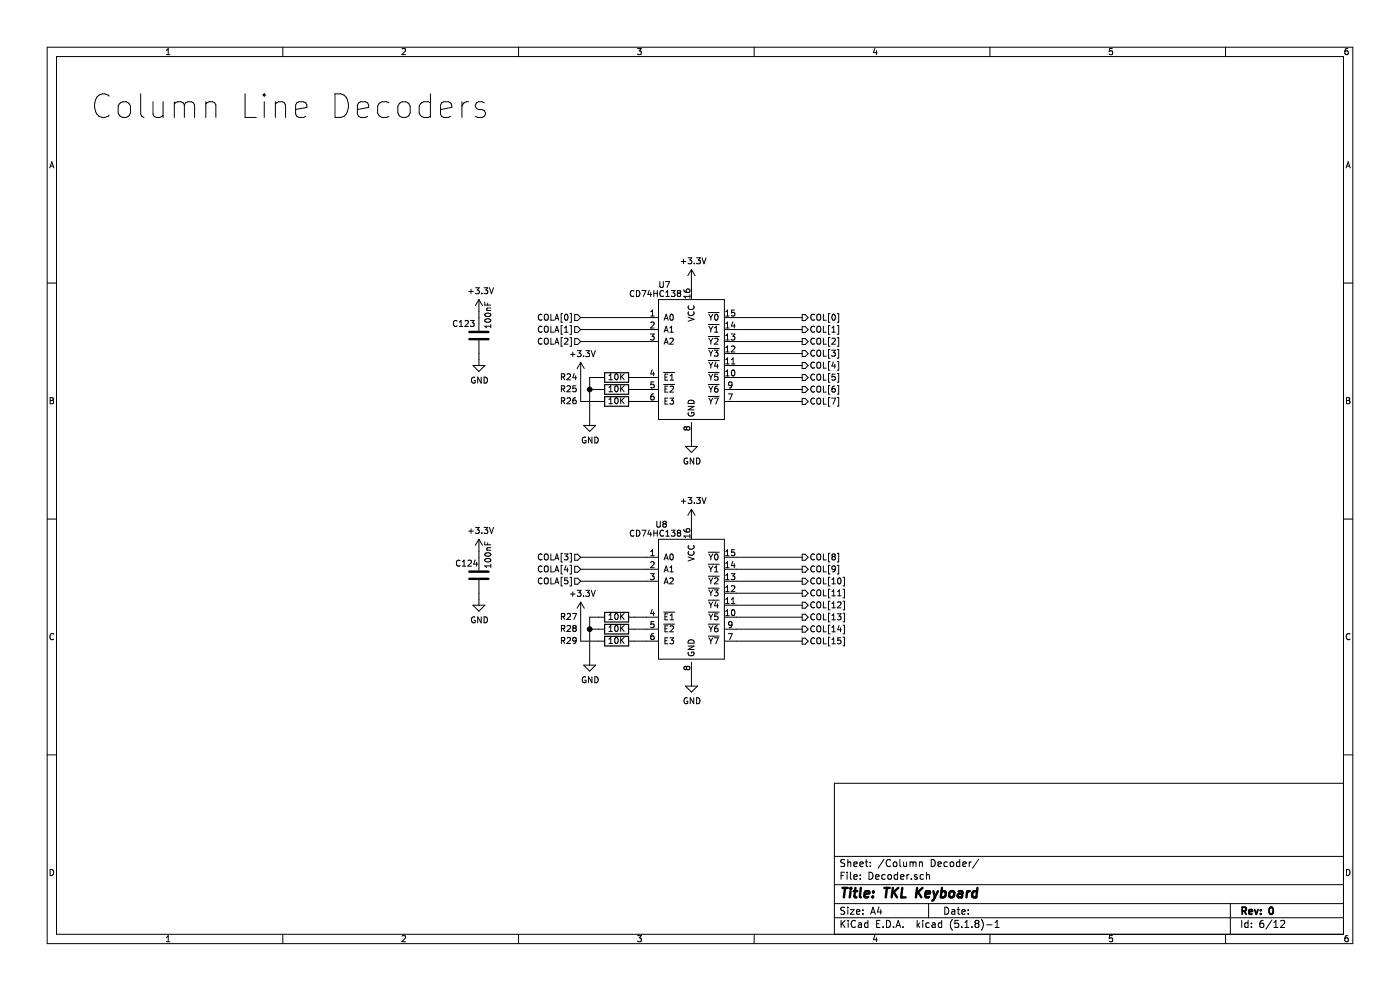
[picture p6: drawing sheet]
EESchema Schematic File Version 4
EELAYER 30 0
EELAYER END
$Descr A4 11693 8268
encoding utf-8
Sheet 6 12
Title "TKL Keyboard"
Date ""
Rev "0"
Comp ""
Comment1 ""
Comment2 ""
Comment3 ""
Comment4 ""
$EndDescr
Text Notes 750  1000 0    197  ~ 0
Column Line Decoders
$Comp
L power:+3.3V #PWR?
U 1 1
P 5775 2350
AR Path="/6311F726" Ref="#PWR?"  Part="1" 
AR Path="/60D44BDB/6311F726" Ref="#PWR?"  Part="1" 
AR Path="/60D99CF5/6311F726" Ref="#PWR?"  Part="1" 
AR Path="/6114D32E/6311F726" Ref="#PWR?"  Part="1" 
AR Path="/6247A5CE/6311F726" Ref="#PWR?"  Part="1" 
AR Path="/612340DE/6311F726" Ref="#PWR?"  Part="1" 
AR Path="/62F6B81F/6311F726" Ref="#PWR?"  Part="1" 
AR Path="/6301FD9D/6311F726" Ref="#PWR0198"  Part="1" 
F 0 "#PWR0198" H 5775 2200 50  0001 C CNN
F 1 "+3.3V" H 5790 2523 50  0000 C CNN
F 2 "" H 5775 2350 50  0001 C CNN
F 3 "" H 5775 2350 50  0001 C CNN
	1    5775 2350
	1    0    0    -1  
$EndComp
Wire Wire Line
	5775 2350 5775 2400
Wire Wire Line
	5775 3675 5775 3625
$Comp
L power:+3.3V #PWR?
U 1 1
P 5775 4350
AR Path="/6312341B" Ref="#PWR?"  Part="1" 
AR Path="/60D44BDB/6312341B" Ref="#PWR?"  Part="1" 
AR Path="/60D99CF5/6312341B" Ref="#PWR?"  Part="1" 
AR Path="/6114D32E/6312341B" Ref="#PWR?"  Part="1" 
AR Path="/6247A5CE/6312341B" Ref="#PWR?"  Part="1" 
AR Path="/612340DE/6312341B" Ref="#PWR?"  Part="1" 
AR Path="/62F6B81F/6312341B" Ref="#PWR?"  Part="1" 
AR Path="/6301FD9D/6312341B" Ref="#PWR0200"  Part="1" 
F 0 "#PWR0200" H 5775 4200 50  0001 C CNN
F 1 "+3.3V" H 5790 4523 50  0000 C CNN
F 2 "" H 5775 4350 50  0001 C CNN
F 3 "" H 5775 4350 50  0001 C CNN
	1    5775 4350
	1    0    0    -1  
$EndComp
Wire Wire Line
	5775 4350 5775 4400
$Comp
L power:GND #PWR?
U 1 1
P 5775 5675
AR Path="/63123C0A" Ref="#PWR?"  Part="1" 
AR Path="/60D44BDB/63123C0A" Ref="#PWR?"  Part="1" 
AR Path="/60D99CF5/63123C0A" Ref="#PWR?"  Part="1" 
AR Path="/6114D32E/63123C0A" Ref="#PWR?"  Part="1" 
AR Path="/6247A5CE/63123C0A" Ref="#PWR?"  Part="1" 
AR Path="/612340DE/63123C0A" Ref="#PWR?"  Part="1" 
AR Path="/62F6B81F/63123C0A" Ref="#PWR?"  Part="1" 
AR Path="/6301FD9D/63123C0A" Ref="#PWR0201"  Part="1" 
F 0 "#PWR0201" H 5775 5425 50  0001 C CNN
F 1 "GND" H 5780 5502 50  0000 C CNN
F 2 "" H 5775 5675 50  0001 C CNN
F 3 "" H 5775 5675 50  0001 C CNN
	1    5775 5675
	1    0    0    -1  
$EndComp
Wire Wire Line
	5775 5675 5775 5625
Text HLabel 4850 2650 0    50   Input ~ 0
COLA[0]
Wire Wire Line
	4850 2650 5400 2650
Text HLabel 4850 2750 0    50   Input ~ 0
COLA[1]
Wire Wire Line
	4850 2750 5400 2750
Text HLabel 4850 2850 0    50   Input ~ 0
COLA[2]
Wire Wire Line
	4850 2850 5400 2850
Text HLabel 4850 4650 0    50   Input ~ 0
COLA[3]
Text HLabel 4850 4750 0    50   Input ~ 0
COLA[4]
Text HLabel 4850 4850 0    50   Input ~ 0
COLA[5]
Text HLabel 6700 2650 2    50   Output ~ 0
COL[0]
Wire Wire Line
	6700 2650 6150 2650
Text HLabel 6700 2750 2    50   Output ~ 0
COL[1]
Wire Wire Line
	6700 2750 6150 2750
Text HLabel 6700 2850 2    50   Output ~ 0
COL[2]
Wire Wire Line
	6700 2850 6150 2850
Text HLabel 6700 2950 2    50   Output ~ 0
COL[3]
Wire Wire Line
	6700 2950 6150 2950
Text HLabel 6700 3050 2    50   Output ~ 0
COL[4]
Wire Wire Line
	6700 3050 6150 3050
Text HLabel 6700 3150 2    50   Output ~ 0
COL[5]
Wire Wire Line
	6700 3150 6150 3150
Wire Wire Line
	6700 3250 6150 3250
Text HLabel 6700 3350 2    50   Output ~ 0
COL[7]
Wire Wire Line
	6700 3350 6150 3350
Text HLabel 6700 4650 2    50   Output ~ 0
COL[8]
Wire Wire Line
	6700 4650 6150 4650
Text HLabel 6700 4750 2    50   Output ~ 0
COL[9]
Wire Wire Line
	6700 4750 6150 4750
Text HLabel 6700 4850 2    50   Output ~ 0
COL[10]
Wire Wire Line
	6700 4850 6150 4850
Text HLabel 6700 4950 2    50   Output ~ 0
COL[11]
Wire Wire Line
	6700 4950 6150 4950
Text HLabel 6700 5050 2    50   Output ~ 0
COL[12]
Wire Wire Line
	6700 5050 6150 5050
Text HLabel 6700 5150 2    50   Output ~ 0
COL[13]
Wire Wire Line
	6700 5150 6150 5150
Text HLabel 6700 5250 2    50   Output ~ 0
COL[14]
Wire Wire Line
	6700 5250 6150 5250
Text HLabel 6700 5350 2    50   Output ~ 0
COL[15]
Wire Wire Line
	6700 5350 6150 5350
Text HLabel 6700 3250 2    50   Output ~ 0
COL[6]
$Comp
L Device:R R?
U 1 1
P 5150 3150
AR Path="/6114D32E/631288D4" Ref="R?"  Part="1" 
AR Path="/6247A5CE/631288D4" Ref="R?"  Part="1" 
AR Path="/61234350/631288D4" Ref="R?"  Part="1" 
AR Path="/62FAC6FD/631288D4" Ref="R?"  Part="1" 
AR Path="/6301FD9D/631288D4" Ref="R24"  Part="1" 
F 0 "R24" V 5150 2750 50  0000 C CNN
F 1 "10K" V 5150 3150 50  0000 C CNN
F 2 "resistor_smd:R_0603_1608Metric" V 5080 3150 50  0001 C CNN
F 3 "~" H 5150 3150 50  0001 C CNN
	1    5150 3150
	0    1    -1   0   
$EndComp
$Comp
L Device:R R?
U 1 1
P 5150 3250
AR Path="/6114D32E/63128CD2" Ref="R?"  Part="1" 
AR Path="/6247A5CE/63128CD2" Ref="R?"  Part="1" 
AR Path="/61234350/63128CD2" Ref="R?"  Part="1" 
AR Path="/62FAC6FD/63128CD2" Ref="R?"  Part="1" 
AR Path="/6301FD9D/63128CD2" Ref="R25"  Part="1" 
F 0 "R25" V 5150 2850 50  0000 C CNN
F 1 "10K" V 5150 3250 50  0000 C CNN
F 2 "resistor_smd:R_0603_1608Metric" V 5080 3250 50  0001 C CNN
F 3 "~" H 5150 3250 50  0001 C CNN
	1    5150 3250
	0    1    -1   0   
$EndComp
$Comp
L Device:R R?
U 1 1
P 5150 3350
AR Path="/6114D32E/63129160" Ref="R?"  Part="1" 
AR Path="/6247A5CE/63129160" Ref="R?"  Part="1" 
AR Path="/61234350/63129160" Ref="R?"  Part="1" 
AR Path="/62FAC6FD/63129160" Ref="R?"  Part="1" 
AR Path="/6301FD9D/63129160" Ref="R26"  Part="1" 
F 0 "R26" V 5150 2950 50  0000 C CNN
F 1 "10K" V 5150 3350 50  0000 C CNN
F 2 "resistor_smd:R_0603_1608Metric" V 5080 3350 50  0001 C CNN
F 3 "~" H 5150 3350 50  0001 C CNN
	1    5150 3350
	0    1    -1   0   
$EndComp
Wire Wire Line
	5300 3250 5400 3250
Wire Wire Line
	5300 3350 5400 3350
Wire Wire Line
	5300 3150 5400 3150
$Comp
L power:GND #PWR?
U 1 1
P 5775 3675
AR Path="/6311F71A" Ref="#PWR?"  Part="1" 
AR Path="/60D44BDB/6311F71A" Ref="#PWR?"  Part="1" 
AR Path="/60D99CF5/6311F71A" Ref="#PWR?"  Part="1" 
AR Path="/6114D32E/6311F71A" Ref="#PWR?"  Part="1" 
AR Path="/6247A5CE/6311F71A" Ref="#PWR?"  Part="1" 
AR Path="/612340DE/6311F71A" Ref="#PWR?"  Part="1" 
AR Path="/62F6B81F/6311F71A" Ref="#PWR?"  Part="1" 
AR Path="/6301FD9D/6311F71A" Ref="#PWR0199"  Part="1" 
F 0 "#PWR0199" H 5775 3425 50  0001 C CNN
F 1 "GND" H 5780 3502 50  0000 C CNN
F 2 "" H 5775 3675 50  0001 C CNN
F 3 "" H 5775 3675 50  0001 C CNN
	1    5775 3675
	1    0    0    -1  
$EndComp
$Comp
L power:GND #PWR?
U 1 1
P 4925 3500
AR Path="/6312C91B" Ref="#PWR?"  Part="1" 
AR Path="/60D44BDB/6312C91B" Ref="#PWR?"  Part="1" 
AR Path="/60D99CF5/6312C91B" Ref="#PWR?"  Part="1" 
AR Path="/6114D32E/6312C91B" Ref="#PWR?"  Part="1" 
AR Path="/6247A5CE/6312C91B" Ref="#PWR?"  Part="1" 
AR Path="/612340DE/6312C91B" Ref="#PWR?"  Part="1" 
AR Path="/62F6B81F/6312C91B" Ref="#PWR?"  Part="1" 
AR Path="/6301FD9D/6312C91B" Ref="#PWR0196"  Part="1" 
F 0 "#PWR0196" H 4925 3250 50  0001 C CNN
F 1 "GND" H 4930 3327 50  0000 C CNN
F 2 "" H 4925 3500 50  0001 C CNN
F 3 "" H 4925 3500 50  0001 C CNN
	1    4925 3500
	1    0    0    -1  
$EndComp
Wire Wire Line
	5000 3150 4925 3150
Wire Wire Line
	4925 3150 4925 3250
Wire Wire Line
	5000 3250 4925 3250
Connection ~ 4925 3250
Wire Wire Line
	4925 3250 4925 3500
$Comp
L power:+3.3V #PWR?
U 1 1
P 4850 3125
AR Path="/6312DBFA" Ref="#PWR?"  Part="1" 
AR Path="/60D44BDB/6312DBFA" Ref="#PWR?"  Part="1" 
AR Path="/60D99CF5/6312DBFA" Ref="#PWR?"  Part="1" 
AR Path="/6114D32E/6312DBFA" Ref="#PWR?"  Part="1" 
AR Path="/6247A5CE/6312DBFA" Ref="#PWR?"  Part="1" 
AR Path="/612340DE/6312DBFA" Ref="#PWR?"  Part="1" 
AR Path="/62F6B81F/6312DBFA" Ref="#PWR?"  Part="1" 
AR Path="/6301FD9D/6312DBFA" Ref="#PWR0194"  Part="1" 
F 0 "#PWR0194" H 4850 2975 50  0001 C CNN
F 1 "+3.3V" H 4865 3298 50  0000 C CNN
F 2 "" H 4850 3125 50  0001 C CNN
F 3 "" H 4850 3125 50  0001 C CNN
	1    4850 3125
	1    0    0    -1  
$EndComp
Wire Wire Line
	4850 3125 4850 3350
Wire Wire Line
	4850 3350 5000 3350
$Comp
L Device:R R?
U 1 1
P 5150 5150
AR Path="/6114D32E/63130BA6" Ref="R?"  Part="1" 
AR Path="/6247A5CE/63130BA6" Ref="R?"  Part="1" 
AR Path="/61234350/63130BA6" Ref="R?"  Part="1" 
AR Path="/62FAC6FD/63130BA6" Ref="R?"  Part="1" 
AR Path="/6301FD9D/63130BA6" Ref="R27"  Part="1" 
F 0 "R27" V 5150 4750 50  0000 C CNN
F 1 "10K" V 5150 5150 50  0000 C CNN
F 2 "resistor_smd:R_0603_1608Metric" V 5080 5150 50  0001 C CNN
F 3 "~" H 5150 5150 50  0001 C CNN
	1    5150 5150
	0    1    -1   0   
$EndComp
$Comp
L Device:R R?
U 1 1
P 5150 5250
AR Path="/6114D32E/63130BAC" Ref="R?"  Part="1" 
AR Path="/6247A5CE/63130BAC" Ref="R?"  Part="1" 
AR Path="/61234350/63130BAC" Ref="R?"  Part="1" 
AR Path="/62FAC6FD/63130BAC" Ref="R?"  Part="1" 
AR Path="/6301FD9D/63130BAC" Ref="R28"  Part="1" 
F 0 "R28" V 5150 4850 50  0000 C CNN
F 1 "10K" V 5150 5250 50  0000 C CNN
F 2 "resistor_smd:R_0603_1608Metric" V 5080 5250 50  0001 C CNN
F 3 "~" H 5150 5250 50  0001 C CNN
	1    5150 5250
	0    1    -1   0   
$EndComp
$Comp
L Device:R R?
U 1 1
P 5150 5350
AR Path="/6114D32E/63130BB2" Ref="R?"  Part="1" 
AR Path="/6247A5CE/63130BB2" Ref="R?"  Part="1" 
AR Path="/61234350/63130BB2" Ref="R?"  Part="1" 
AR Path="/62FAC6FD/63130BB2" Ref="R?"  Part="1" 
AR Path="/6301FD9D/63130BB2" Ref="R29"  Part="1" 
F 0 "R29" V 5150 4950 50  0000 C CNN
F 1 "10K" V 5150 5350 50  0000 C CNN
F 2 "resistor_smd:R_0603_1608Metric" V 5080 5350 50  0001 C CNN
F 3 "~" H 5150 5350 50  0001 C CNN
	1    5150 5350
	0    1    -1   0   
$EndComp
$Comp
L power:GND #PWR?
U 1 1
P 4925 5500
AR Path="/63130BBB" Ref="#PWR?"  Part="1" 
AR Path="/60D44BDB/63130BBB" Ref="#PWR?"  Part="1" 
AR Path="/60D99CF5/63130BBB" Ref="#PWR?"  Part="1" 
AR Path="/6114D32E/63130BBB" Ref="#PWR?"  Part="1" 
AR Path="/6247A5CE/63130BBB" Ref="#PWR?"  Part="1" 
AR Path="/612340DE/63130BBB" Ref="#PWR?"  Part="1" 
AR Path="/62F6B81F/63130BBB" Ref="#PWR?"  Part="1" 
AR Path="/6301FD9D/63130BBB" Ref="#PWR0197"  Part="1" 
F 0 "#PWR0197" H 4925 5250 50  0001 C CNN
F 1 "GND" H 4930 5327 50  0000 C CNN
F 2 "" H 4925 5500 50  0001 C CNN
F 3 "" H 4925 5500 50  0001 C CNN
	1    4925 5500
	1    0    0    -1  
$EndComp
Wire Wire Line
	5000 5150 4925 5150
Wire Wire Line
	4925 5150 4925 5250
Wire Wire Line
	5000 5250 4925 5250
Connection ~ 4925 5250
Wire Wire Line
	4925 5250 4925 5500
$Comp
L power:+3.3V #PWR?
U 1 1
P 4850 5125
AR Path="/63130BC6" Ref="#PWR?"  Part="1" 
AR Path="/60D44BDB/63130BC6" Ref="#PWR?"  Part="1" 
AR Path="/60D99CF5/63130BC6" Ref="#PWR?"  Part="1" 
AR Path="/6114D32E/63130BC6" Ref="#PWR?"  Part="1" 
AR Path="/6247A5CE/63130BC6" Ref="#PWR?"  Part="1" 
AR Path="/612340DE/63130BC6" Ref="#PWR?"  Part="1" 
AR Path="/62F6B81F/63130BC6" Ref="#PWR?"  Part="1" 
AR Path="/6301FD9D/63130BC6" Ref="#PWR0195"  Part="1" 
F 0 "#PWR0195" H 4850 4975 50  0001 C CNN
F 1 "+3.3V" H 4865 5298 50  0000 C CNN
F 2 "" H 4850 5125 50  0001 C CNN
F 3 "" H 4850 5125 50  0001 C CNN
	1    4850 5125
	1    0    0    -1  
$EndComp
Wire Wire Line
	4850 5125 4850 5350
Wire Wire Line
	4850 5350 5000 5350
Wire Wire Line
	4000 2650 4000 2600
Wire Wire Line
	4000 2950 4000 3000
$Comp
L power:GND #PWR?
U 1 1
P 4000 3000
AR Path="/616D26BD" Ref="#PWR?"  Part="1" 
AR Path="/60D44BDB/616D26BD" Ref="#PWR?"  Part="1" 
AR Path="/60D99CF5/616D26BD" Ref="#PWR?"  Part="1" 
AR Path="/60D44364/616D26BD" Ref="#PWR?"  Part="1" 
AR Path="/61150193/616D26BD" Ref="#PWR?"  Part="1" 
AR Path="/61D5AB4C/616D26BD" Ref="#PWR?"  Part="1" 
AR Path="/61234213/616D26BD" Ref="#PWR?"  Part="1" 
AR Path="/62FB59AD/616D26BD" Ref="#PWR?"  Part="1" 
AR Path="/6301FD9D/616D26BD" Ref="#PWR0523"  Part="1" 
F 0 "#PWR0523" H 4000 2750 50  0001 C CNN
F 1 "GND" H 4005 2827 50  0000 C CNN
F 2 "" H 4000 3000 50  0001 C CNN
F 3 "" H 4000 3000 50  0001 C CNN
	1    4000 3000
	1    0    0    -1  
$EndComp
$Comp
L Device:C C?
U 1 1
P 4000 2800
AR Path="/616D26C3" Ref="C?"  Part="1" 
AR Path="/60D44BDB/616D26C3" Ref="C?"  Part="1" 
AR Path="/60D99CF5/616D26C3" Ref="C?"  Part="1" 
AR Path="/60D44364/616D26C3" Ref="C?"  Part="1" 
AR Path="/61150193/616D26C3" Ref="C?"  Part="1" 
AR Path="/61D5AB4C/616D26C3" Ref="C?"  Part="1" 
AR Path="/61234213/616D26C3" Ref="C?"  Part="1" 
AR Path="/62FB59AD/616D26C3" Ref="C?"  Part="1" 
AR Path="/6301FD9D/616D26C3" Ref="C123"  Part="1" 
F 0 "C123" H 3775 2900 50  0000 L CNN
F 1 "100nF" V 4075 2850 50  0000 L CNN
F 2 "Capacitor_smd:C_0603_1608Metric" H 4038 2650 50  0001 C CNN
F 3 "~" H 4000 2800 50  0001 C CNN
	1    4000 2800
	1    0    0    -1  
$EndComp
$Comp
L power:+3.3V #PWR?
U 1 1
P 4000 2600
AR Path="/616D3E4D" Ref="#PWR?"  Part="1" 
AR Path="/60D44BDB/616D3E4D" Ref="#PWR?"  Part="1" 
AR Path="/60D99CF5/616D3E4D" Ref="#PWR?"  Part="1" 
AR Path="/6114D32E/616D3E4D" Ref="#PWR?"  Part="1" 
AR Path="/6247A5CE/616D3E4D" Ref="#PWR?"  Part="1" 
AR Path="/612340DE/616D3E4D" Ref="#PWR?"  Part="1" 
AR Path="/62F6B81F/616D3E4D" Ref="#PWR?"  Part="1" 
AR Path="/6301FD9D/616D3E4D" Ref="#PWR0531"  Part="1" 
F 0 "#PWR0531" H 4000 2450 50  0001 C CNN
F 1 "+3.3V" H 4015 2773 50  0000 C CNN
F 2 "" H 4000 2600 50  0001 C CNN
F 3 "" H 4000 2600 50  0001 C CNN
	1    4000 2600
	1    0    0    -1  
$EndComp
Wire Wire Line
	4000 4950 4000 5000
$Comp
L power:GND #PWR?
U 1 1
P 4000 5000
AR Path="/616D9D88" Ref="#PWR?"  Part="1" 
AR Path="/60D44BDB/616D9D88" Ref="#PWR?"  Part="1" 
AR Path="/60D99CF5/616D9D88" Ref="#PWR?"  Part="1" 
AR Path="/60D44364/616D9D88" Ref="#PWR?"  Part="1" 
AR Path="/61150193/616D9D88" Ref="#PWR?"  Part="1" 
AR Path="/61D5AB4C/616D9D88" Ref="#PWR?"  Part="1" 
AR Path="/61234213/616D9D88" Ref="#PWR?"  Part="1" 
AR Path="/62FB59AD/616D9D88" Ref="#PWR?"  Part="1" 
AR Path="/6301FD9D/616D9D88" Ref="#PWR0532"  Part="1" 
F 0 "#PWR0532" H 4000 4750 50  0001 C CNN
F 1 "GND" H 4005 4827 50  0000 C CNN
F 2 "" H 4000 5000 50  0001 C CNN
F 3 "" H 4000 5000 50  0001 C CNN
	1    4000 5000
	1    0    0    -1  
$EndComp
$Comp
L Device:C C?
U 1 1
P 4000 4800
AR Path="/616D9D8E" Ref="C?"  Part="1" 
AR Path="/60D44BDB/616D9D8E" Ref="C?"  Part="1" 
AR Path="/60D99CF5/616D9D8E" Ref="C?"  Part="1" 
AR Path="/60D44364/616D9D8E" Ref="C?"  Part="1" 
AR Path="/61150193/616D9D8E" Ref="C?"  Part="1" 
AR Path="/61D5AB4C/616D9D8E" Ref="C?"  Part="1" 
AR Path="/61234213/616D9D8E" Ref="C?"  Part="1" 
AR Path="/62FB59AD/616D9D8E" Ref="C?"  Part="1" 
AR Path="/6301FD9D/616D9D8E" Ref="C124"  Part="1" 
F 0 "C124" H 3800 4900 50  0000 L CNN
F 1 "100nF" V 4075 4850 50  0000 L CNN
F 2 "Capacitor_smd:C_0603_1608Metric" H 4038 4650 50  0001 C CNN
F 3 "~" H 4000 4800 50  0001 C CNN
	1    4000 4800
	1    0    0    -1  
$EndComp
Wire Wire Line
	4000 4650 4000 4600
$Comp
L power:+3.3V #PWR?
U 1 1
P 4000 4600
AR Path="/616DBFA1" Ref="#PWR?"  Part="1" 
AR Path="/60D44BDB/616DBFA1" Ref="#PWR?"  Part="1" 
AR Path="/60D99CF5/616DBFA1" Ref="#PWR?"  Part="1" 
AR Path="/6114D32E/616DBFA1" Ref="#PWR?"  Part="1" 
AR Path="/6247A5CE/616DBFA1" Ref="#PWR?"  Part="1" 
AR Path="/612340DE/616DBFA1" Ref="#PWR?"  Part="1" 
AR Path="/62F6B81F/616DBFA1" Ref="#PWR?"  Part="1" 
AR Path="/6301FD9D/616DBFA1" Ref="#PWR0533"  Part="1" 
F 0 "#PWR0533" H 4000 4450 50  0001 C CNN
F 1 "+3.3V" H 4015 4773 50  0000 C CNN
F 2 "" H 4000 4600 50  0001 C CNN
F 3 "" H 4000 4600 50  0001 C CNN
	1    4000 4600
	1    0    0    -1  
$EndComp
$Comp
L custom_parts_library:CD74HC138 U7
U 1 1
P 5775 3500
F 0 "U7" H 5550 4625 50  0000 C CNN
F 1 "CD74HC138" H 5475 4550 50  0000 C CNN
F 2 "Package_SO:SOIC-16_3.9x9.9mm_P1.27mm" H 5225 4575 50  0001 C CNN
F 3 "" H 5225 4575 50  0001 C CNN
	1    5775 3500
	1    0    0    -1  
$EndComp
Wire Wire Line
	5300 5350 5400 5350
Wire Wire Line
	5300 5250 5400 5250
Wire Wire Line
	5300 5150 5400 5150
Wire Wire Line
	4850 4850 5400 4850
Wire Wire Line
	4850 4750 5400 4750
Wire Wire Line
	4850 4650 5400 4650
$Comp
L custom_parts_library:CD74HC138 U8
U 1 1
P 5775 5500
F 0 "U8" H 5525 6625 50  0000 C CNN
F 1 "CD74HC138" H 5475 6550 50  0000 C CNN
F 2 "Package_SO:SOIC-16_3.9x9.9mm_P1.27mm" H 5225 6575 50  0001 C CNN
F 3 "" H 5225 6575 50  0001 C CNN
	1    5775 5500
	1    0    0    -1  
$EndComp
$EndSCHEMATC
